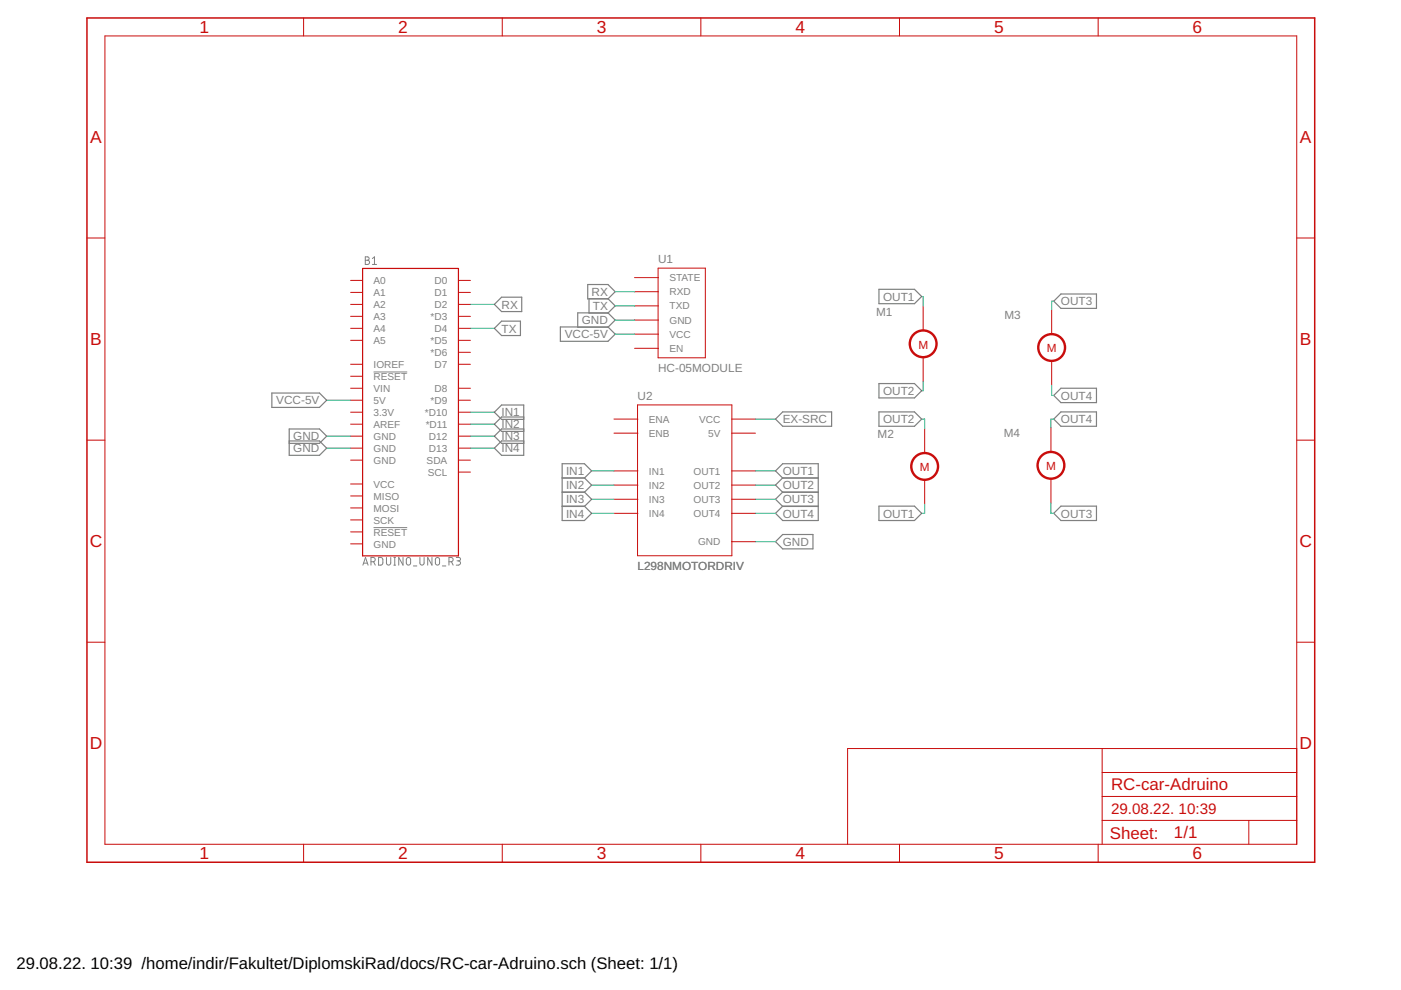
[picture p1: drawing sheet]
<svg xmlns="http://www.w3.org/2000/svg" width="297mm" height="210mm" viewBox="0 0 297 210" stroke-linecap="round" stroke-linejoin="round" font-family="sans-serif">
<g fill="none" stroke="#808080" stroke-width=".21">
<path d="M77.4 54.5h.5a.36 .36 0 0 1 .4 .3 .36 .36 0 0 1-.4 .4 .44 .44 0 0 1 .5 .4 .44 .44 0 0 1-.5 .5h-.5zM77.4 55.2h.5M79 56.1h.8M79 54.8l.4-.3v1.6M79.2 78.9h7.1M76.9 119.8l.6-1.6 .5 1.6M77.1 119.4h.8M78.7 119.1h.4a.46 .46 0 0 0 .5-.5 .46 .46 0 0 0-.5-.4h-.4v1.6M79.2 119.1l.4 .7M79.2 111.9h7.1M80.3 118.2h.6l.2 .3 .1 .9-.3 .4h-.6zM81.9 118.2v1.2a.46 .46 0 0 0 .5 .4 .46 .46 0 0 0 .4-.4v-1.2"/>
<path d="M83.5 118.2h.4M83.5 119.8h.4M83.7 118.2v1.6M85.4 118.2v1.6l-.9-1.6v1.6M86.3 118.3l.3-.1 .3 .1 .2 1.1a.46 .46 0 0 1-.5 .4 .46 .46 0 0 1-.5-.4zM87.7 120h.7M89 118.2v1.2a.44 .44 0 0 0 .5 .4 .44 .44 0 0 0 .4-.4v-1.2M91.6 118.2v1.6l-.9-1.6v1.6M92.4 118.3l.4-.1 .3 .1 .1 1.1a.44 .44 0 0 1-.4 .4 .44 .44 0 0 1-.5-.4zM93.8 120h.7M95.2 119.1h.4a.46 .46 0 0 0 .5-.5 .46 .46 0 0 0-.5-.4h-.4v1.6M95.7 119.1l.4 .7"/>
<path d="M96.7 118.2h.6a.36 .36 0 0 1 .3 .4 .36 .36 0 0 1-.3 .3h-.4M97.2 118.9a.46 .46 0 0 1 .4 .5 .46 .46 0 0 1-.4 .4h-.5"/>
</g>
<g fill="none" stroke="#808080" stroke-width=".25">
<path d="M104.8 64.5l1.5-1.5h4.3v3.1h-4.3zM104.8 69.6l1.5-1.5h4v3h-4zM118.8 69.3h10.1l1.5 1.5-1.5 1.6h-10.1zM122.5 66.3h6.4l1.5 1.6-1.5 1.5h-6.4zM124.6 60.3h4.3l1.5 1.5-1.5 1.6h-4.3zM124.9 66.4v-3.1h4l1.5 1.6-1.5 1.5M186.4 61.3h7.5l1.5 1.6-1.5 1.5h-7.5zM223.4 63.9l1.5-1.6h7.6v3.1h-7.6zM57.6 83.3h10.1l1.6 1.6-1.6 1.5h-10.1zM61.3 93.5h6.4l1.6 1.5-1.6 1.5h-6.4v-5.5h6.4l1.6 1.5-1.6 1.5h-6.4M111 88.9h-4.7l-1.5-1.5 1.5-1.5h4.7v10.6h-4.7l-1.5-1.5 1.5-1.5h4.7M111 88.4h-4.7l-1.5 1.5 1.5 1.6h4.7"/>
<path d="M111 91h-4.7l-1.5 1.5 1.5 1.5h4.7M164.4 88.9l1.5-1.6h10.4v3.1h-10.4zM186.4 81.3h7.5l1.5 1.5-1.5 1.6h-7.5zM186.4 87.3h7.5l1.5 1.6-1.5 1.5h-7.5zM223.4 88.9l1.5-1.6h7.6v3.1h-7.6zM223.4 83.8l1.5-1.5h7.6v3.1h-7.6zM119.2 101.3h4.7M119.2 104.3h4.7l1.5 1.6-1.5 1.5h-4.7M123.9 101.4l1.5-1.6-1.5-1.5h-4.7v12.1h4.7l1.5-1.6-1.5-1.5h-4.7M123.9 101.3l1.5 1.5-1.5 1.6h-4.7M164.4 114.9l1.5-1.6h6.5v3.1h-6.5zM165.9 101.3h7.6"/>
<path d="M165.9 101.4l-1.5-1.6 1.5-1.5h7.6v12.1h-7.6l-1.5-1.6 1.5-1.5h7.6M165.9 101.3l-1.5 1.5 1.5 1.6h7.6M173.5 104.3h-7.6l-1.5 1.6 1.5 1.5h7.6M186.4 107.3h7.5l1.5 1.5-1.5 1.6h-7.5zM223.4 108.8l1.5-1.5h7.6v3.1h-7.6z"/>
</g>
<path d="M76.9 56.9h20.3v61h-20.3z" fill="none" stroke="#c90d0c" stroke-width=".25"/>
<g fill="none" stroke="#c90d0c" stroke-width=".21">
<path d="M22.2 7.6h252.7v171.4h-252.7zM64.4 3.8v3.8M106.5 3.8v3.8M148.6 3.8v3.8M190.7 3.8v3.8M232.8 3.8v3.8M18.4 50.5h3.8M74.3 59.5h2.6M97.2 59.5h2.5M134.5 58.9h5.1M139.5 56.9h10v19h-10zM274.9 50.5h3.8"/>
<path d="M74.3 62h2.6M74.3 64.5h2.6M74.3 67.1h2.6M74.3 69.6h2.6M74.3 72.2h2.6M74.3 77.2h2.6M74.3 79.8h2.6M97.2 62h2.5M97.2 64.5h2.5M97.2 67.1h2.5M97.2 69.6h2.5M97.2 72.2h2.5"/>
<path d="M97.2 74.7h2.5M97.2 77.2h2.5M134.5 67.9h5.1M134.5 70.8h5.1M134.5 73.9h5.1M134.5 64.9h5.1M134.5 61.8h5.1M195.7 64.9v5.1M195.7 75.8v5.1M223 65.7v5.1M223 76.6v5.1M18.4 93.3h3.8"/>
<path d="M74.3 82.3h2.6M74.3 84.9h2.6M74.3 87.4h2.6M74.3 89.9h2.6M74.3 92.5h2.6M74.3 95h2.6M74.3 97.6h2.6M97.2 82.3h2.5M97.2 84.9h2.5M97.2 87.4h2.5M97.2 89.9h2.5M97.2 92.5h2.5"/>
<path d="M97.2 95h2.5M97.2 97.6h2.5M130.2 99.8h5.1M130.2 91.8h5.1M130.2 88.9h5.1M135.2 85.9h20v31.9h-20zM155.1 99.8h5.1M155.1 91.8h5.1M155.1 88.9h5.1M196 90.9v5.1M222.8 90.7v5.1M274.9 93.3h3.8"/>
<path d="M74.3 102.6h2.6M74.3 105.2h2.6M74.3 107.7h2.6M74.3 110.2h2.6M74.3 112.8h2.6M74.3 115.3h2.6M97.2 100.1h2.5M130.2 102.8h5.1M130.2 105.9h5.1M130.2 108.8h5.1M155.1 102.8h5.1M155.1 105.9h5.1"/>
<path d="M155.1 108.8h5.1M155.1 114.9h5.1M196 101.8v5.1M222.8 101.6v5.1M18.4 136.2h3.8M274.9 136.2h3.8M233.7 158.7v20.3M274.9 158.7h-95.2v20.3M64.4 179v3.8M106.5 179v3.8M148.6 179v3.8M190.7 179v3.8"/>
<path d="M232.8 179v3.8M233.7 173.9h41.2M233.7 168.9h41.2M233.7 163.8h41.2M264.8 173.9v5.1"/>
</g>
<g fill="none" stroke="#c90d0c" stroke-width=".51">
<circle cx="195.7" cy="72.9" r="2.84"/>
<circle cx="223" cy="73.7" r="2.84"/>
<circle cx="196" cy="98.9" r="2.84"/>
<circle cx="222.8" cy="98.7" r="2.84"/>
</g>
<path d="M18.4 3.8h260.3v179h-260.3z" fill="none" stroke="#c90d0c" stroke-width=".32"/>
<g fill="none" stroke="#0dab76" stroke-width=".21">
<path d="M99.7 64.5h5.1M99.7 69.6h5.1M130.4 61.8l4.2 .1M130.4 64.9h4.2M130.4 67.9h4.2M130.4 70.8l4.2 .1M195.4 62.9h.3v2M223.4 63.9h-.4v1.8M69.3 92.5h5M69.3 95h5M69.3 84.9h5M99.7 87.4h5.1"/>
<path d="M99.7 89.9h5.1M99.7 92.5h5.1M99.7 95h5.1M125.4 99.8h4.8M160.2 99.8h4.2M160.2 88.9h4.2M195.4 88.9h.6v2M195.7 80.9v1.9h-.3M223 81.7v2.1h.4M223.4 88.9h-.6v1.8M125.4 102.8h4.8M125.4 105.9h4.8"/>
<path d="M125.4 108.8h4.8M160.2 102.8h4.2M160.2 105.9h4.2M160.2 108.8h4.2M160.2 114.9h4.2M196 106.9v1.9h-.6M222.8 106.7v2.1h.6"/>
</g>
<g font-size="3.7" fill="#c90d0c">
<text x="42.3" y="7">1</text>
<text x="84.4" y="7">2</text>
<text x="126.5" y="7">3</text>
<text x="168.6" y="7">4</text>
<text x="210.7" y="7">5</text>
<text x="252.9" y="7">6</text>
<text x="19.1" y="30.3">A</text>
<text x="275.6" y="30.3">A</text>
<text x="19.1" y="73.2">B</text>
<text x="275.6" y="73.2">B</text>
<text x="19" y="116">C</text>
<text x="275.5" y="116">C</text>
<text x="19" y="158.9">D</text>
<text x="275.5" y="158.9">D</text>
<text x="42.3" y="182.2">1</text>
<text x="84.4" y="182.2">2</text>
<text x="126.5" y="182.2">3</text>
<text x="168.6" y="182.2">4</text>
<text x="210.7" y="182.2">5</text>
<text x="252.9" y="182.2">6</text>
</g>
<g font-size="3.6" fill="#c90d0c">
<text x="235.6" y="167.6">RC-car-Adruino</text>
<text x="235.3" y="177.9">Sheet:</text>
<text x="248.9" y="177.7">1/1</text>
</g>
<text font-size="3.5" x="3.5" y="205.4">29.08.22. 10:39 /home/indir/Fakultet/DiplomskiRad/docs/RC-car-Adruino.sch (Sheet: 1/1)</text>
<text font-size="3.2" fill="#c90d0c" x="235.6" y="172.7">29.08.22. 10:39</text>
<g font-size="2.5" fill="#808080">
<text x="139.5" y="55.9">U1</text>
<text x="106.3" y="65.4">RX</text>
<text x="125.4" y="62.7">RX</text>
<text x="125.7" y="65.7">TX</text>
<text x="187.2" y="63.7">OUT1</text>
<text x="224.9" y="64.7">OUT3</text>
<text x="106.3" y="70.5">TX</text>
<text x="119.7" y="71.7">VCC-5V</text>
<text x="123.4" y="68.7">GND</text>
<text x="185.7" y="66.9">M1</text>
<text x="213" y="67.7">M3</text>
<text x="139.5" y="78.9">HC-05MODULE</text>
<text x="187.2" y="83.7">OUT2</text>
<text x="58.6" y="85.7">VCC-5V</text>
<text x="106.3" y="88.3">IN1</text>
<text x="135.2" y="84.9">U2</text>
<text x="165.9" y="89.7">EX-SRC</text>
<text x="187.2" y="89.7">OUT2</text>
<text x="224.9" y="84.7">OUT4</text>
<text x="224.9" y="89.7">OUT4</text>
<text x="62.2" y="93.4">GND</text>
<text x="62.2" y="95.9">GND</text>
<text x="106.3" y="90.8">IN2</text>
<text x="106.3" y="93.4">IN3</text>
<text x="106.3" y="95.9">IN4</text>
<text x="186.1" y="92.9">M2</text>
<text x="212.8" y="92.7">M4</text>
<text x="120" y="100.7">IN1</text>
<text x="165.9" y="100.7">OUT1</text>
<text x="120" y="103.7">IN2</text>
<text x="120" y="106.7">IN3</text>
<text x="165.9" y="103.7">OUT2</text>
<text x="165.9" y="106.7">OUT3</text>
<text x="120" y="109.7">IN4</text>
<text x="165.9" y="109.7">OUT4</text>
<text x="187.2" y="109.7">OUT1</text>
<text x="224.9" y="109.7">OUT3</text>
<text x="165.9" y="115.7">GND</text>
<text x="135.2" y="120.8">L298NMOTORDRIV</text>
</g>
<g font-size="2.5" fill="#c90d0c">
<text x="194.7" y="73.9">M</text>
<text x="222" y="74.7">M</text>
<text x="195.1" y="99.9">M</text>
<text x="221.8" y="99.7">M</text>
</g>
<g font-size="2.1" fill="#808080">
<text x="142" y="59.6">STATE</text>
<text x="79.2" y="60.2">A0</text>
<text x="79.2" y="62.8">A1</text>
<text x="79.2" y="65.3">A2</text>
<text x="92.1" y="60.2">D0</text>
<text x="92.1" y="62.8">D1</text>
<text x="92.1" y="65.3">D2</text>
<text x="142" y="65.6">TXD</text>
<text x="142" y="62.6">RXD</text>
<text x="79.2" y="67.8">A3</text>
<text x="79.2" y="70.4">A4</text>
<text x="91.3" y="67.8">*D3</text>
<text x="92.1" y="70.4">D4</text>
<text x="142" y="68.6">GND</text>
<text x="142" y="71.6">VCC</text>
<text x="79.2" y="72.9">A5</text>
<text x="79.2" y="78">IOREF</text>
<text x="91.3" y="72.9">*D5</text>
<text x="91.3" y="75.5">*D6</text>
<text x="92.1" y="78">D7</text>
<text x="142" y="74.6">EN</text>
<text x="79.2" y="83.1">VIN</text>
<text x="79.2" y="80.5">RESET</text>
<text x="92.1" y="83.1">D8</text>
<text x="79.2" y="85.6">5V</text>
<text x="79.2" y="88.2">3.3V</text>
<text x="90.1" y="88.2">*D10</text>
<text x="91.3" y="85.6">*D9</text>
<text x="137.6" y="89.6">ENA</text>
<text x="148.2" y="89.6">VCC</text>
<text x="79.2" y="90.7">AREF</text>
<text x="79.2" y="93.2">GND</text>
<text x="79.2" y="95.8">GND</text>
<text x="90.3" y="90.7">*D11</text>
<text x="90.9" y="93.2">D12</text>
<text x="90.9" y="95.8">D13</text>
<text x="137.6" y="92.6">ENB</text>
<text x="150.1" y="92.6">5V</text>
<text x="79.2" y="98.3">GND</text>
<text x="90.4" y="98.3">SDA</text>
<text x="90.7" y="100.8">SCL</text>
<text x="137.6" y="100.6">IN1</text>
<text x="147.1" y="100.6">OUT1</text>
<text x="79.2" y="103.4">VCC</text>
<text x="79.2" y="105.9">MISO</text>
<text x="137.6" y="103.6">IN2</text>
<text x="137.6" y="106.6">IN3</text>
<text x="147.1" y="103.6">OUT2</text>
<text x="147.1" y="106.6">OUT3</text>
<text x="79.2" y="108.5">MOSI</text>
<text x="79.2" y="111">SCK</text>
<text x="79.2" y="113.5">RESET</text>
<text x="137.6" y="109.6">IN4</text>
<text x="147.1" y="109.6">OUT4</text>
<text x="79.2" y="116.1">GND</text>
<text x="148" y="115.6">GND</text>
</g>
</svg>
